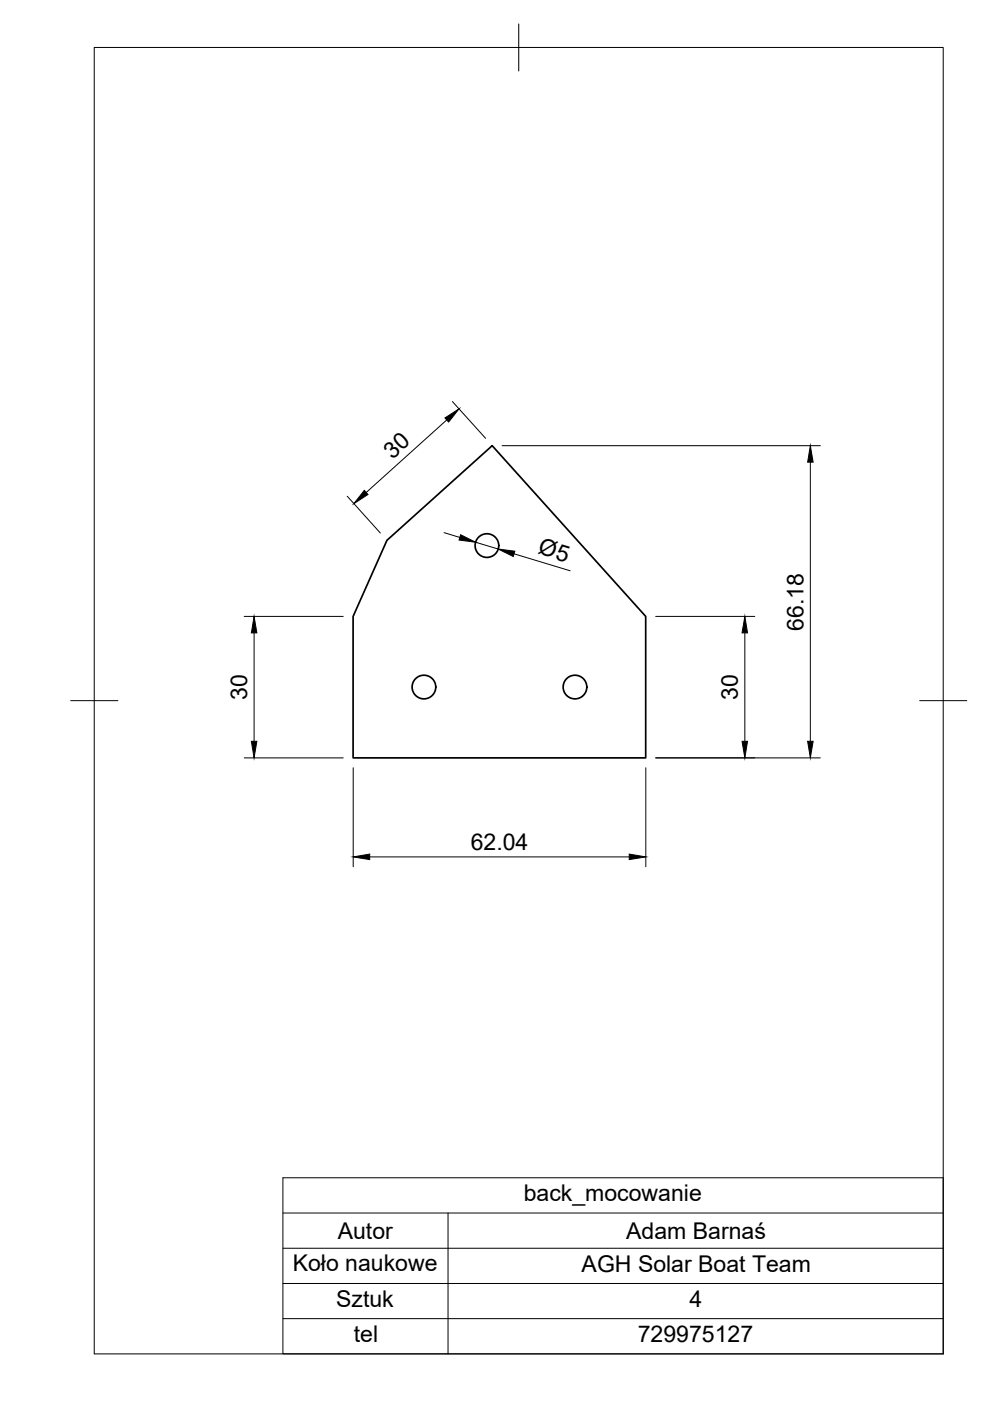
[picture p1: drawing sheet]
<svg xmlns="http://www.w3.org/2000/svg" width="210mm" height="297mm" viewBox="0 0 210 297" stroke-linecap="round" stroke-linejoin="round" font-family="sans-serif">
<!-- layer: Visible -->
<g fill="none" stroke="#000" stroke-width=".36">
<path d="M82 114.6l22.4-20.1 32.5 36.2v30h-62v-30z"/>
<circle cx="103.2" cy="115.7" r="2.51"/>
<circle cx="89.9" cy="145.7" r="2.51"/>
<circle cx="121.9" cy="145.7" r="2.51"/>
</g>
<!-- layer: BORDER -->
<path d="M20 10.1h180v276.9h-180zM110 5.1v10M15 148.6h10M195 148.6h10" fill="none" stroke="#000" stroke-width=".21"/>
<!-- layer: FD_Dimensions -->
<g fill="none" stroke="#000" stroke-width=".21">
<path d="M94.7 89l-17.1 15.4M95.9 85.1l7.1 7.8M106.4 94.5h67.5M171.8 98v59.2M73.6 105.2l7 7.8M94.1 112.9l3.4 1M100.8 115l4.8 1.4M109 117.4l11.9 3.6M51.8 130.7h21M53.9 134.2v23M139 130.7h21M157.9 134.2v23"/>
<path d="M51.8 160.7h21M74.9 162.8v21M136.9 162.8v21M139 160.7h34.9M78.4 181.7h55"/>
</g>
<path d="M94.3 88.6l3-1.9-2.2 2.8zM171.8 94.5l.6 3.5h-1.2zM77.2 104l.8 .8-3 2zM97.7 113.4l3.1 1.6-3.5-.5zM105.6 116.4l3.6 .5-.4 1.1zM53.9 130.7l.6 3.5h-1.2zM157.9 130.7l.6 3.5h-1.2zM53.3 157.2h1.2l-.6 3.5zM157.3 157.2h1.2l-.6 3.5zM171.2 157.2h1.2l-.6 3.5zM74.9 181.7l3.5-.6v1.2zM133.4 181.1l3.5 .6-3.5 .6z" fill="#000" stroke="#000" stroke-width=".21"/>
<!-- layer: Custom Tables -->
<path d="M60 249.7h140v37.3h-140zM60 257.2h140M95 257.2v29.8M60 264.7h140M60 272.1h140M60 279.6h140" fill="none" stroke="#000" stroke-width=".21"/>
<g font-size="4.9">
<text x="83.2" y="97.5" transform="rotate(-42 83.2 97.5)">30</text>
<text x="113.9" y="117.3" transform="rotate(17 113.9 117.3)">Ø5</text>
<text x="170.3" y="133.7" transform="rotate(-90 170.3 133.7)">66.18</text>
<text x="52.4" y="148.4" transform="rotate(-90 52.4 148.4)">30</text>
<text x="156.5" y="148.4" transform="rotate(-90 156.5 148.4)">30</text>
<text x="99.8" y="180.2">62.04</text>
<text x="111" y="254.7">back_mocowanie</text>
<text x="71.6" y="262.6">Autor</text>
<text x="132.8" y="262.6">Adam Barnaś</text>
<text x="62.1" y="269.5">Koło naukowe</text>
<text x="123.3" y="269.6">AGH Solar Boat Team</text>
<text x="71.3" y="277.1">Sztuk</text>
<text x="146.2" y="277">4</text>
<text x="75" y="284.5">tel</text>
<text x="135.2" y="284.5">729975127</text>
</g>
</svg>
